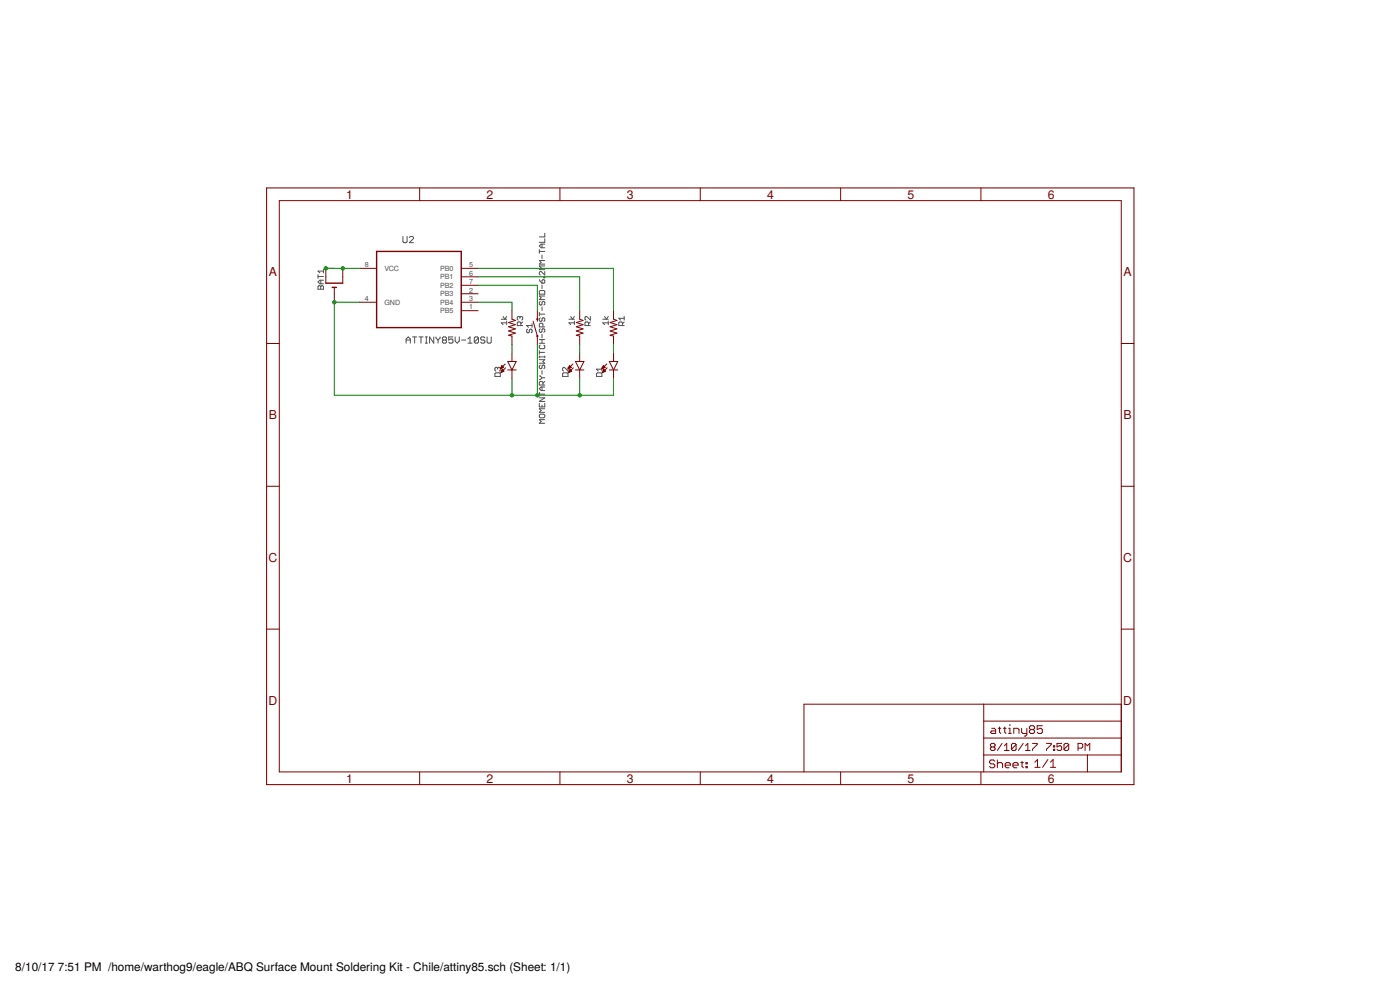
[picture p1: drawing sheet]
<svg xmlns="http://www.w3.org/2000/svg" width="420mm" height="297mm" viewBox="0 0 420 297" stroke-linecap="round" stroke-linejoin="round" font-family="sans-serif">
<g fill="none" stroke="#505050" stroke-width=".3">
<path d="M120.9 71v1.5l.3 .3h.7l.3-.3v-1.5M122.8 71.2l.3-.2h.7l.3 .2v.4l-1.3 1.2h1.3M161.9 74.9v1.1M161.9 75.4h1.6M162.7 73.3v1M162.7 76.5v1.1M163.5 70v1.1h-1.6M163.5 71.6v1.1h-1.6M163.5 79.8h-1.6l.5 .5-.5 .6h1.6M163.5 78.2h-1.6l.5 .5-.5 .5h1.6M163.5 73.3h-1.1l-.5 .5 .5 .5h1.1M95.4 86l.3-.3 .6 .3 .5-.3 .3 .3v.8h-1.7z"/>
<path d="M95.4 82.4v1.1M95.4 83h1.7M96.3 84.1v1.1M96.3 86v.8M97.1 80.8v1.1M97.1 84.1h-1.1l-.6 .5 .6 .6h1.1M97.1 81.3h-1.7l.6 .6M150.4 95.8h1.7M151 95l.5 .8 .6-.8M152.1 96.9h-1.7l.6 .5M152.1 96.3v1.1M156 95.2l-.2-.2-.6 .2v.6l.3 .2"/>
<path d="M156 95.2l.3-.2 .6 .2v.6l-.3 .2M156 95.2v.3M156.3 97.7v-.8l-.3-.3h-.5l-.3 .3v.8h1.7M156.9 96.6l-.6 .5M158.3 98.8l-.2 .2v.6l.5 .2 .3-.2v-.6l.5-.2 .3 .2v.6l-.3 .2M159.7 97.7h-1.6l.5 .5M159.7 97.1v1.1M161.9 93.7v1.1M161.9 94.3h1.6M161.9 83.9l.8 1.1M162.1 87.2h1.1l.3 .2v.9h-1.6v-.9zM162.1 90.4l-.2 .3v.6l.5 .2 .3-.2v-.6l.5-.3 .3 .3v.6l-.3 .2"/>
<path d="M162.1 95.4l-.2 .2v.6l.5 .2 .3-.2v-.6l.5-.2 .3 .2v.6l-.3 .2M162.1 98.6l-.2 .3v.5l.5 .3 .3-.3v-.5l.5-.3 .3 .3v.5l-.3 .3M162.7 84.2l.5-.3 .3 .3v.5l-.3 .3h-.5zM162.7 85.5v1.1M162.7 92.1v1.1M162.9 98.1v-.8l-.2-.3h-.6l-.2 .3v.8h1.6M163.2 83.1h.3v.3h-.3zM163.5 81.4v1.1l-1.1-1.1h-.3l-.2 .3v.6l.2 .2M163.5 88.8h-1.6l.5 .5-.5 .6h1.6M170.8 95.8h1.6M171.3 95l.5 .8 .6-.8M172.4 96.9h-1.6l.5 .5"/>
<path d="M172.4 96.3v1.1M176.6 97.7v-.8l-.2-.3h-.6l-.2 .3v.8h1.6M177.2 95v1l-1.1-1-.5 .2v.6l.2 .2M177.2 96.6l-.6 .5M180.9 95.8h1.6M181.4 95l.6 .8 .5-.8M182.5 96.9h-1.6l.5 .5M182.5 96.3v1.1M186.8 97.7v-.8l-.3-.3h-.5l-.3 .3v.8h1.6M187.3 96.6l-.5 .5M187.3 95.5h-1.6l.5 .5M187.3 95v1"/>
<path d="M121.9 103v-1.3l.6-.6 .6 .6v1.3M121.9 102h1.2M123.8 101.1h1.3M124.4 101.1v1.9M125.7 101.1h1.3M126.3 101.1v1.9M127.6 101.1h.7M127.6 103h.7M128 101.1v1.9M130.2 101.1v1.9l-1.3-1.9v1.9M130.8 101.1v.3l.7 .6M131.5 102v1"/>
<path d="M132.1 101.1v.3l-.6 .6M133.1 102h.6M133.1 102l-.3-.3 .3-.6h.6l.3 .3-.3 .6M133.1 102l-.3 .3 .3 .7h.6l.3-.3-.3-.7M135.9 101.1h-1.2v.9l.6-.3 .6 .3v.7l-.3 .3h-.6l-.3-.3M136.6 101.1v1.2l.6 .7 .6-.7v-1.2M138.5 102h1.3M140.4 103h1.3M140.4 101.7l.7-.6v1.9M143.6 101.4l-.3-.3h-.6l-.4 .3v1.3M143.6 101.4v1.3l-.3 .3h-.6l-.4-.3M143.6 101.4l-1.3 1.3"/>
<path d="M145.5 101.4l-.3-.3h-.6l-.3 .3 .3 .6h.6l.3 .3-.3 .7h-.6l-.3-.3M146.2 101.1v1.6l.3 .3h.6l.3-.3v-1.6M148.5 112.1l.3-.2h1.1l.3 .2v.8h-1.7zM149.3 110.5l-.2-.3-.6 .3v.5l.3 .3M149.3 110.5l.3-.3 .6 .3v.5l-.3 .3M149.3 110.5v.3M161.9 105.2v1.1M161.9 106.8v.6M161.9 117.7v1.1M161.9 119.4h1.6l-1.6 1h1.6M161.9 118.3h1.6M161.9 112.8h.2l.6 .5"/>
<path d="M161.9 107.9h1.6l-.6 .6 .6 .5h-1.6M161.9 107.1h1.6M161.9 105.7h1.6M161.9 103h1.6M161.9 101.9h1.6M162.1 109.5l-.2 .3v.6l.5 .2 .3-.2v-.6l.5-.3 .3 .3v.6l-.3 .2M162.1 103.5l-.2 .3v.6l.2 .2h1.1l.3-.2v-.6l-.3-.3M162.7 100.3v1M162.7 101.9v1.1M162.7 111.2v1.1M162.7 116.1v1.1M162.7 113.3l-.6 .6h-.2"/>
<path d="M162.7 113.3h.8M162.9 115.5v-.8l-.2-.3h-.6l-.2 .3v.8h1.6M163.5 106.8v.6M163.5 116.1h-1.1l-.5 .5 .5 .6h1.1M163.5 114.4l-.6 .6M168.8 112.1l.3-.2h1.1l.3 .2v.8h-1.7zM170.5 110.2v1.1l-1.1-1.1-.6 .3v.5l.3 .3M179 112.1l.3-.2h1.1l.2 .2v.8h-1.6zM180.6 110.2v1.1M180.6 110.8h-1.6l.5 .5M161.9 121v1.1h1.6v-1.1M162.1 124.3h1.1l.3 .2v.6l-.3 .2h-1.1l-.2-.2v-.6z"/>
<path d="M162.7 121.5v.6M163.5 125.9h-1.6l.5 .5-.5 .6h1.6M163.5 122.6h-1.6l.5 .6-.5 .5h1.6"/>
</g>
<g fill="none" stroke="#800000" stroke-width=".3">
<path d="M125.9 56.4v3.8M168 56.4v3.8M210.2 56.4v3.8M252.3 56.4v3.8M294.4 56.4v3.8M83.8 60.2h252.7v171.4h-252.7zM97.8 80.5v4.5M100.3 86.2v4.5M102.9 80.5v4.5M107.9 80.5h5.1M107.9 90.7h5.1M138.4 80.5h5.1"/>
<path d="M138.4 90.7h5.1M138.4 83.1h5.1M138.4 85.6h5.1M138.4 88.1h5.1M138.4 93.2h5.1M153.6 93.2v2.6l1.1 .3-2.1 .7 2.1 .6-2.1 .6 2.1 .7-2.1 .6 2.1 .6-2.1 .7 1 .2v2.6M160 96.4l1.3 4.4v2.6M161.3 93.2v3.2M174 93.2v2.6l1 .3-2 .7 2 .6-2 .6 2 .7-2 .6 2 .6-2 .7 1 .2v2.6M184.1 93.2v2.6l1 .3-2 .7 2 .6-2 .6 2 .7-2 .6 2 .6-2 .7 1 .2v2.6M80 103.1h3.8M150.2 110.6h.1"/>
<path d="M150.3 110.5h.3M150.3 110.3h.6M150.4 110.2h.7M150.4 111.7h.2M150.5 110.1h.5M150.5 111.5h.3M150.5 110h.4M150.5 111.4h.6M150.5 111.3h.7M150.6 109.9h.1M150.6 109.7h.1M150.6 111.2h.5"/>
<path d="M150.6 109.7l-.4 .9M150.6 109.7l.5 .5M150.6 111.1h.3M150.7 110.9h.1M150.7 110.9l.5 .5-.9 .3zM151.1 110.2l-.9 .4M151.6 109.2l-1.4 1.4M151.7 110.4l-1.4 1.3M152.4 111h2.5M152.4 108.5h2.5l-1.3 2.5zM153.6 105.9v2.6M153.6 111v2.5"/>
<path d="M170.6 110.6h.1M170.6 110.5h.3M170.7 110.3h.5M170.7 110.2h.7M170.7 111.7h.2M170.8 111.5h.4M170.8 110.1h.5M170.8 110h.4M170.8 111.4h.6M170.9 109.9h.2M170.9 111.3h.6M170.9 109.7l-.4 .9"/>
<path d="M170.9 109.7l.5 .5M170.9 109.7h.1M170.9 111.2h.5M171 111.1h.3M171 110.9h.1M171 110.9l.6 .5-.9 .3zM171.4 110.2l-.9 .4M171.9 109.2l-1.4 1.4M172.1 110.4l-1.4 1.3M172.7 108.5h2.5l-1.2 2.5zM172.7 111h2.5M174 105.9v2.6"/>
<path d="M174 111v2.5M180.7 110.6h.1M180.8 110.5h.2M180.8 110.3h.5M180.9 110.2h.7M180.9 111.7h.1M180.9 110.1h.6M180.9 111.5h.4M181 110h.3M181 111.4h.6M181 109.9h.2M181 111.3h.7"/>
<path d="M181.1 109.7h.1M181.1 111.2h.4M181.1 109.7l-.4 .9M181.1 109.7l.5 .5M181.1 111.1h.3M181.2 110.9h.1M181.2 110.9l.5 .5-.9 .3zM181.6 110.2l-.9 .4M182.1 109.2l-1.4 1.4M182.2 110.4l-1.4 1.3M182.9 111h2.5M182.9 108.5h2.5l-1.3 2.5z"/>
<path d="M184.1 105.9v2.6M184.1 111v2.5M336.5 103.1h3.8M80 145.9h3.8M336.5 145.9h3.8M80 188.8h3.8M336.5 188.8h3.8M295.2 211.3v20.3M295.2 216.4h41.3M297.6 218.5h.8l.4 .4v1.2h-1.2l-.4-.4 .4-.4h1.2M299.6 218.5h.8M300 218.1v1.6l.4 .4"/>
<path d="M301.1 218.5h.8M301.5 218.1v1.6l.4 .4M302.7 218.5h.4v1.6M303.1 217.4v.3M306.6 218.5v1.2l.4 .4h1.2M308.2 218.5v2l-.4 .4h-.4M309.3 218.9l-.4 .4v.4l.4 .4h.8l.4-.4v-.4l-.4-.4M309.3 218.9l-.4-.4v-.4l.4-.4h.8l.4 .4v.4l-.4 .4M309.3 218.9h.8M312.8 217.7h-1.5v1.2l.8-.4h.3l.4 .4v.8l-.4 .4h-.7l-.4-.4M336.5 211.3h-95.2v20.3M125.9 231.6v3.8"/>
<path d="M168 231.6v3.8M210.2 231.6v3.8M252.3 231.6v3.8M294.4 231.6v3.8M295.2 226.5h41.3M295.2 221.4h41.3M297.6 224.1l-.4-.3v-.4l.4-.3h.7l.3 .3v.4l-.3 .3M297.6 224.1l-.4 .4v.3l.4 .4h.7l.3-.4v-.3l-.3-.4M297.6 224.1h.7M298.6 228.4l-.4-.4h-.8l-.4 .4v.4l.4 .4h.8l.4 .4v.4l-.4 .4h-.8l-.4-.4M299.3 229.2l.4-.4h.8l.4 .4v1.2M299.3 228v2.4"/>
<path d="M300.7 223.1l-1.4 2.1M301.4 225.2h1.5M301.4 223.8l.7-.7v2.1M301.7 229.6h1.5v-.4l-.4-.4h-.8l-.3 .4v.8l.3 .4h.8M302.7 220.1h.8M304 229.6h1.6v-.4l-.4-.4h-.8l-.4 .4v.8l.4 .4h.8M304.2 220.1v-1.6h1.2l.4 .4v1.2M304.9 223.4l-.3-.3h-.7l-.3 .3v1.4M304.9 223.4v1.4l-.3 .4h-.7l-.3-.4M304.9 223.4l-1.3 1.4M306.3 228.8h.8M306.7 228.4v1.6l.4 .4"/>
<path d="M307.1 223.1l-1.5 2.1M307.8 225.2h1.4M307.8 223.8l.7-.7v2.1M307.9 228.8h.4v.4h-.4zM307.9 230h.4v.4h-.4zM309.9 223.1h1.4v.3l-1.4 1.4v.4M310.6 228.7l.8-.8v2.3M310.6 230.2h1.5M314.1 223.1h1.4v.3l-1.4 1.4v.4M314.5 227.9l-1.6 2.3M315.3 230.2h1.5M315.3 228.7l.7-.8v2.3"/>
<path d="M316.2 224.8h.3v.4h-.3zM316.2 223.8h.3v.3h-.3zM318.6 223.1h-1.4v1l1.1-.3 .3 .3v.7l-.3 .4h-.7l-.4-.4M320.7 223.4l-.3-.3h-.7l-.4 .3v1.4M320.7 223.4v1.4l-.3 .4h-.7l-.4-.4M320.7 223.4l-1.4 1.4M323.5 224.5h1.1l.4-.4v-.7l-.4-.3h-1.1v2.1M325.6 225.2v-2.1l.7 .7 .7-.7v2.1M326.3 226.5v5.1"/>
</g>
<g fill="none" stroke="#800000" stroke-width=".42">
<path d="M113 75.4h25.4v22.9h-25.4zM97.8 85h5.1M99.7 86.2h1.3"/>
<circle cx="161.3" cy="95.8" r=".13"/>
<circle cx="161.3" cy="100.8" r=".13"/>
</g>
<path d="M80 56.4h260.3v179h-260.3z" fill="none" stroke="#800000" stroke-width=".32"/>
<path d="M97.8 80.5h10.1M107.9 90.7h-7.6v27.9h83.8v-5.1M143.5 83.1h30.5v10.1M143.5 90.7h10.1v2.5M143.5 80.5h40.6v12.7M143.5 85.6h17.8v7.6M153.6 103.4v2.5M153.6 113.5v5.1M161.3 103.4v15.2M174 103.4v2.5M174 113.5v5.1M184.1 103.4v2.5" fill="none" stroke="#008000" stroke-width=".3"/>
<g fill="#008000" stroke="#008000" stroke-width=".3">
<circle cx="100.3" cy="90.7" r=".51"/>
<circle cx="153.6" cy="118.6" r=".51"/>
<circle cx="174" cy="118.6" r=".51"/>
<circle cx="161.3" cy="118.6" r=".51"/>
<circle cx="97.8" cy="80.5" r=".51"/>
<circle cx="102.9" cy="80.5" r=".51"/>
</g>
<g font-size="3.7" fill="#800000">
<text x="103.9" y="59.6">1</text>
<text x="146" y="59.6">2</text>
<text x="188.1" y="59.6">3</text>
<text x="230.2" y="59.6">4</text>
<text x="272.3" y="59.6">5</text>
<text x="314.4" y="59.6">6</text>
<text x="80.7" y="82.9">A</text>
<text x="337.2" y="82.9">A</text>
<text x="80.7" y="125.8">B</text>
<text x="337.2" y="125.8">B</text>
<text x="80.6" y="168.6">C</text>
<text x="337.1" y="168.6">C</text>
<text x="80.6" y="211.5">D</text>
<text x="337.1" y="211.5">D</text>
<text x="103.9" y="234.8">1</text>
<text x="146" y="234.8">2</text>
<text x="188.1" y="234.8">3</text>
<text x="230.2" y="234.8">4</text>
<text x="272.3" y="234.8">5</text>
<text x="314.4" y="234.8">6</text>
</g>
<g font-size="3.5">
<text x="4.6" y="291.4">8/10/17</text>
<text x="17.4" y="291.4">7:51 PM /home/warthog9/eagle/ABQ Surface Mount Soldering Kit - Chile/attiny85.sch (Sheet: 1/1)</text>
</g>
<g font-size="2.1" fill="#505050">
<text x="109.5" y="80.2">8</text>
<text x="115.4" y="81.3">VCC</text>
<text x="132.1" y="81.3">PB0</text>
<text x="132.1" y="83.8">PB1</text>
<text x="140.8" y="80.2">5</text>
<text x="140.8" y="82.7">6</text>
<text x="132.1" y="86.4">PB2</text>
<text x="132.1" y="88.9">PB3</text>
<text x="140.8" y="85.2">7</text>
<text x="140.8" y="87.8">2</text>
<text x="109.5" y="90.3">4</text>
<text x="115.4" y="91.4">GND</text>
<text x="132.1" y="91.4">PB4</text>
<text x="132.1" y="94">PB5</text>
<text x="140.8" y="90.3">3</text>
<text x="140.8" y="92.9">1</text>
</g>
</svg>
